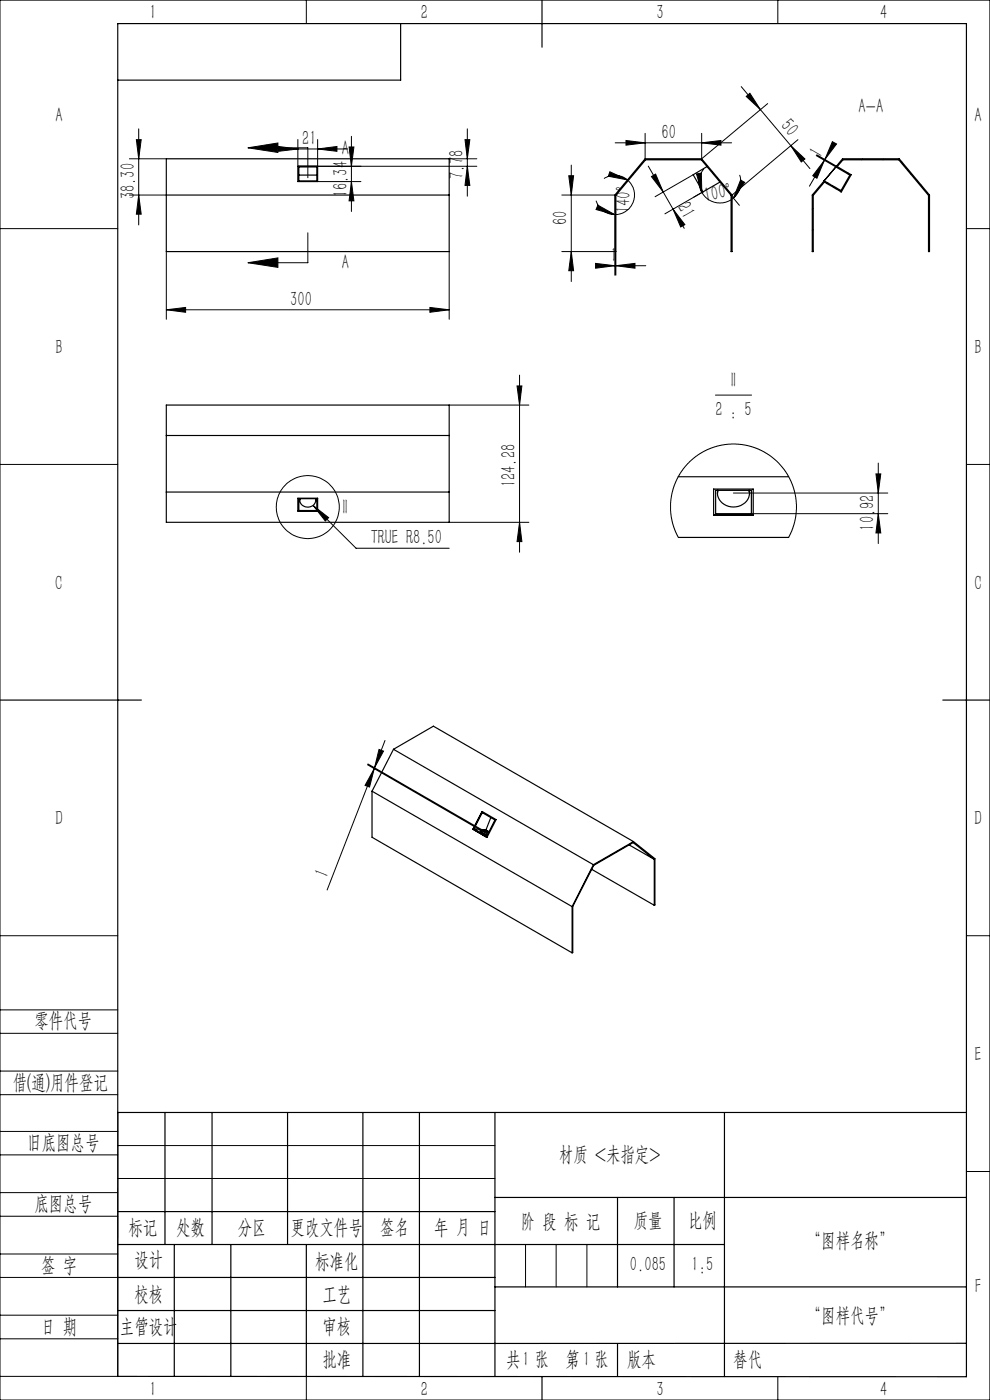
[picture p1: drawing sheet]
<svg xmlns="http://www.w3.org/2000/svg" width="210mm" height="297mm" viewBox="0 0 210 297" stroke-linecap="round" stroke-linejoin="round" font-family="sans-serif">
<g fill="none" stroke="#000" stroke-width=".21">
<path d="M0 0h210v297h-210zM65 0v5M157.2 18.4l4.1 4.8M165 0v5M27.4 33.7h7.9M28.9 29.6h1.1l-.6 4.1zM29.4 27.3v20.4M52.6 31.4l6.3-1.1v2zM52.6 31.4h12.7v6.3M56.8 31.6h16.9M59.1 31.1l4.1 .5-4.1 .5zM63.2 29.6v5.7"/>
<path d="M67.4 38.5h9.2M67.4 31.6l4.1-.5v1zM67.4 29.6v5.7h33.7M74 31.2h1.1l-.6 4.1zM74.5 38.5l.6 4.1h-1.1zM74.5 28.9v16M95.3 33.7h5.8M98.6 29.6h1.1l-.6 4.1zM99.1 35.3l.6 4h-1.1zM99.1 27.3v14.3M120.7 37.3h1l-.5 4.1zM121.2 35v24.7"/>
<path d="M128.1 37.9a4.2 4.2 0 0 1 5 .3M129.4 36.4l3.7 1.8-4.1-.8zM130.5 30.3h24.7M132.8 29.8l4 .5-4 .5zM133.1 38.2a4.2 4.2 0 0 1 1.2 4.6 4.2 4.2 0 0 1-3.9 2.7M136.8 28.3v5.4M137.5 35.2l3.2 5.5M138.2 37.5l.9-.6 1.6 3.8zM147 37.1l-8 4.6M147.7 36.9l1.1-.2 .1 4.1zM148.8 30.3l4.1-.5v1zM149.3 35.8a4.5 4.5 0 0 0-.4 5"/>
<path d="M156.9 37.1a4.3 4.3 0 0 1-1.3 4.9M157.1 38.2l.9 .5-2.4 3.3zM158.3 20.5l.8-.7 2.2 3.4zM161.3 23.2l6.4 7.7M162.8 22l-14 11.7v-5.4M167.7 30.9l4.1 4.9M167.7 30.9l3 2.8-.7 .7zM169.3 29.6l-14 11.8M173.1 33l4.2 2.4M173.2 32.8l4.4 2.5M174.9 34l-3.2 5.5M174.9 34l-1.6 3.8-.9-.5z"/>
<path d="M175 33.8l-.1 .2M176.3 31.6l-1.3 2.2M176.6 30.1l.8 .4-2.4 3.3zM180 36.7l-.2 .2M183 33.7l-.2 .2M187.5 33.7l-.2 .2M191.3 34.4l-.1 .1M193.4 36.8l-.2 .2M195.4 39.3l-.1 .1M0 48.5h25M27.4 41.4h7.9M29.4 41.4l.6 4h-1.1z"/>
<path d="M35.3 53.4v14.3M52.6 55.7l6.3-1v2zM65.3 49.4v6.3h-12.7M95.3 53.4v14.3M119.2 53.4h11.2v5M119.2 41.4h11.2M121.2 53.4l.5 4h-1zM126.3 55.9l4.1 .5-4.1 .5zM126.4 42.6a4.3 4.3 0 0 0 4 2.9M126.8 43.5l3.6 2-4-1.1zM128 56.4h9M130.6 56.4l4.1-.5v1z"/>
<path d="M130.6 53.4v5M140.7 40.7l2.1 3.7M142.8 44.4l2.3 4M142.8 44.4l2.5 3.3-.9 .5zM147.1 41.8l2-1.1-8.1 4.7M148.9 40.8a4.4 4.4 0 0 0 6.7 1.2M155.1 41.4l1.7 2.2M172.5 44.2l-.2 .2M172.5 48.7l-.2 .2M172.5 53.2l-.2 .2M197.2 42l-.2 .2M197.2 46.5l-.2 .2"/>
<path d="M197.2 51l-.2 .1M205 48.5h5M35.3 65.7l4.1-.5v1zM35.3 65.7h60M91.2 65.2l4.1 .5-4.1 .5zM110.2 79.6v37.6M0 98.5h25M95.3 85.9h16.9M109.7 81.9h1l-.5 4zM151.8 83.8h7.6M186.3 98.2v17.1M205 98.5h5"/>
<path d="M66.5 107.3l3.2 2.5-.7 .7zM66.5 107.3l9 9h19.8M95.3 110.8h16.9M110.2 110.8l.5 4.1h-1zM143.9 114l-1.1-2.6-.6-3v-1.8l.3-1.9 .5-1.6 .8-1.9 1.1-1.7 .9-1.1 2.7-2.2 1.6-.8 1.5-.6 1.4-.4 2-.2h1.7l1.8 .3 2 .6 1.5 .7 2.6 1.9 1.4 1.5 1 1.4 1.4 3.1 .4 1.8 .1 1.5v1.7l-.2 1.6-.7 2.2-.7 1.5M155.6 104.6h32.7M159.4 109h28.9M185.8 100.5h1l-.5 4.1zM186.3 109l.5 4.1h-1zM80.4 159l1 .3-2 3.6zM81.7 157.1l-2.3 5.8M78 162.2l25.4 14.7"/>
<path d="M78 162.1l25.4 14.6M79.4 163.1l-1 3.9-1-.4zM79.4 163.1l-10 25.7M79.4 162.9v.2M0 198.5h25M205 198.5h5M0 214.2h25M0 219.2h25M0 232.2h25M0 227.2h25M25 236v56h-25M0 245h25"/>
<path d="M0 240h25M0 258h25M0 253h25M25 243h80M25 250h80M205 248.5h5M0 271h25M0 266h25M0 279h25M111.5 264v9M118 264v9M124.5 264v9"/>
<path d="M0 284h25M65 292.1v4.9M153.7 292h.1M165 292v5"/>
<circle cx="65.3" cy="107.6" r="6.7"/>
</g>
<g fill="none" stroke="#000" stroke-width=".25">
<path d="M85 5v12h-60M115 0v10M35.3 33.7h60v19.7h-60zM63.2 35.3h4.2v3.2h-4.2zM63.4 35.4h3.8v3h-3.8zM63.4 37.1h3.8M136.8 33.7h12l6.5 7.7v12h-.2v-12l-6.3-7.5h-11.9l-6.3 7.5v12h-.2v-12zM150 35.3l-3 1.8 2.1 3.6 3.6-2.1M174.7 38.5h.1M174.8 38.4l.7 .4M174.8 38.4l-.1 .1M175.4 38.9l3 1.8"/>
<path d="M175.5 38.8l2.9 1.6M175.5 38.8l-.1 .1M177.3 35.4l3 1.7-1.9 3.3M177.3 35.4l-2.5 3M177.4 35.3h.1M177.4 35.3l1.3-1.6h12l6.5 7.7v12h-.2v-12l-6.4-7.5h-11.8l-1.2 1.4 3 1.8-2.1 3.6h-.1M177.4 35.3l-5.1 6.1v12h.2v-12l2.4-2.8 .5 .3M177.4 35.3l-.1 .1M35.3 41.4h60M178.4 40.4v.3M35.3 85.9h60v24.9h-60zM35.3 92.4h60"/>
<path d="M35.3 104.4h60M63.2 105.7h4.2v2.7h-4.2zM63.4 105.8h3.8v2.5h-3.8zM63.6 105.8a1.68 1.68 0 0 0 1.7 1.8 1.68 1.68 0 0 0 1.7-1.8M63.6 105.8v.3M66.9 105.8l.1 .3M143.9 101.1h23.4M143.9 114h23.4M151.4 103.7h8.4v5.6h-8.4zM151.8 104h7.6v5h-7.6zM152.3 104a3.3 3.3 0 0 0 4.8 3.2 2.86 2.86 0 0 0 1.8-3.2M152.3 104l-.1 .7"/>
<path d="M158.9 104l.1 .7M0 148.5h30M83.5 159l-4.6 8.8M83.5 159l42.4 24.4M83.5 159l8.4-4.9 42.5 24.4M200 148.5h10M78.9 167.8l42.5 24.5M78.9 167.8v9.8l42.5 24.5M100.3 175.9h.1M100.5 175.8l2.6 .3M101.9 176.2l1.7 .4M102.3 172.2l2.9 1.7-1.9 3.8-3-1.8z"/>
<path d="M102.3 172.4l2.7 1.6-1.7 3.4-2.8-1.6zM103.1 176.1l.6 .4-.9-.3a.77 .77 0 0 0-1 0l.8 .6 .8 .3M104.1 173.5l-1 2.6M133.5 179.2l5.3 3.1M134.4 178.5l4.5 3.7v9.8h-.1M134.4 178.5l-8.5 4.9M121.4 192.3v9.8M125.5 184.4l13.3 7.6M125.9 183.4l-4.5 8.9M138.8 182.3v9.7M138.8 182.3l-4.5-3.6-8.4 4.9-4.4 8.7v9.7l-.1 .1M25 236h180"/>
<path d="M35 236v28M45 236v28M61 236v28M77 236v56M89 236v56M105 236v56M153.7 236v56M25 257h80M105 254h100M131 254v19M143 254v19M25 264h128.7"/>
<path d="M25 271h80M25 278h80M37 264v28M49 264v28M65 264.1v28M105 273h100M25 292l180 .1v-287.1h-180v287M115 292v5M131 285v7M205 285h-180"/>
</g>
<g fill="#000">
<path d="M28.9 29.6h1.1l-.6 4.1zM29.4 41.4l.6 4h-1.1zM74 31.2h1.1l-.6 4.1zM74.5 38.5l.6 4.1h-1.1zM120.7 37.3h1l-.5 4.1zM121.2 53.4l.5 4h-1zM109.7 81.9h1l-.5 4zM110.2 110.8l.5 4.1h-1zM185.8 100.5h1l-.5 4.1zM186.3 109l.5 4.1h-1z"/>
<path d="M52.6 31.4l6.3-1.1v2zM52.6 55.7l6.3-1v2z"/>
<path d="M59.1 31.1l4.1 .5-4.1 .5zM67.4 31.6l4.1-.5v1z"/>
<path d="M99.1 35.3l.6 4h-1.1zM98.6 29.6h1.1l-.6 4.1z"/>
<path d="M132.8 29.8l4 .5-4 .5zM148.8 30.3l4.1-.5v1zM66.5 107.3l2.5 3.2 .7-.7z"/>
<path d="M158.3 20.5l.8-.7 2.2 3.4zM167.7 30.9l3 2.8-.7 .7z"/>
<path d="M176.6 30.1l.8 .4-2.4 3.3zM174.9 34l-1.6 3.8-.9-.5z"/>
<path d="M126.8 43.5l3.6 2-4-1.1zM129.4 36.4l3.7 1.8-4.1-.8z"/>
<path d="M130.6 56.4l4.1-.5v1zM126.3 55.9l4.1 .5-4.1 .5z"/>
<path d="M138.2 37.5l.9-.6 1.6 3.8zM142.8 44.4l2.5 3.3-.9 .5z"/>
<path d="M147.7 36.9l1.1-.2 .1 4.1zM157.1 38.2l.9 .5-2.4 3.3z"/>
<path d="M35.3 65.7l4.1-.5v1zM91.2 65.2l4.1 .5-4.1 .5z"/>
<path d="M79.4 163.1l-1 3.9-1-.4zM80.4 159l1 .3-2 3.6z"/>
</g>
<g font-size="4.4">
<text x="31.7" y="4.1">1</text>
<text x="89.2" y="4.1">2</text>
<text x="139.2" y="4.1">3</text>
<text x="186.7" y="4.1">4</text>
<text x="182.1" y="24">A-A</text>
<text x="11.7" y="25.9">A</text>
<text x="140.3" y="29.4">60</text>
<text x="165.4" y="26.8" transform="rotate(50 165.4 26.8)">50</text>
<text x="206.7" y="25.9">A</text>
<text x="64.1" y="30.7">21</text>
<text x="72.5" y="32.8">A</text>
<text x="174" y="33.8" transform="rotate(-60 174 33.8)">1</text>
<text x="73.7" y="41.9" transform="rotate(-90 73.7 41.9)">16.34</text>
<text x="98.3" y="37.9" transform="rotate(-90 98.3 37.9)">7.78</text>
<text x="28.6" y="42.3" transform="rotate(-90 28.6 42.3)">38.30</text>
<text x="120.3" y="47.8" transform="rotate(-90 120.3 47.8)">60</text>
<text x="133.6" y="45.3" transform="rotate(-88 133.6 45.3)">140°</text>
<text x="143.6" y="44" transform="rotate(60 143.6 44)">21</text>
<text x="149.7" y="42.8" transform="rotate(-11 149.7 42.8)">100°</text>
<text x="72.5" y="57.2">A</text>
<text x="129.5" y="55.5">1</text>
<text x="61.6" y="64.8">300</text>
<text x="11.7" y="75.1">B</text>
<text x="206.7" y="75.1">B</text>
<text x="155.1" y="82.1">II</text>
<text x="151.8" y="88.3">2 : 5</text>
<text x="109.3" y="103.4" transform="rotate(-90 109.3 103.4)">124.28</text>
<text x="72.7" y="109">II</text>
<text x="185.5" y="112.6" transform="rotate(-90 185.5 112.6)">10.92</text>
<text x="78.6" y="115.4">TRUE R8.50</text>
<text x="11.7" y="125.1">C</text>
<text x="206.7" y="125.1">C</text>
<text x="11.7" y="175.1">D</text>
<text x="206.7" y="175.1">D</text>
<text x="69.4" y="186.4" transform="rotate(-69 69.4 186.4)">1</text>
<text x="7.3" y="217.9">零件代号</text>
<text x="206.7" y="225.1">E</text>
<text x="2.7" y="231">借(通)用件登记</text>
<text x="5.8" y="243.7">旧底图总号</text>
<text x="118.6" y="246.2">材质 &lt;未指定&gt;</text>
<text x="7.3" y="256.8">底图总号</text>
<text x="27.2" y="261.8">标记</text>
<text x="37.4" y="261.8">处数</text>
<text x="50.5" y="261.8">分区</text>
<text x="61.7" y="261.8">更改文件号</text>
<text x="80.6" y="261.8">签名</text>
<text x="92.1" y="261.8">年 月 日</text>
<text x="110.5" y="260.4">阶 段 标 记</text>
<text x="134.4" y="260.4">质量</text>
<text x="145.9" y="260.4">比例</text>
<text x="8.7" y="269.8">签 字</text>
<text x="28.5" y="268.7">设计</text>
<text x="66.9" y="269">标准化</text>
<text x="133.6" y="269.7">0.085</text>
<text x="146.7" y="269.7">1:5</text>
<text x="171.2" y="264.6">“图样名称”</text>
<text x="28.5" y="275.9">校核</text>
<text x="68.4" y="275.9">工艺</text>
<text x="206.8" y="274.4">F</text>
<text x="171.2" y="280.6">“图样代号”</text>
<text x="8.7" y="282.9">日 期</text>
<text x="25.4" y="282.9">主管设计</text>
<text x="68.4" y="282.8">审核</text>
<text x="68.4" y="289.9">批准</text>
<text x="107.4" y="289.9">共 张</text>
<text x="110.8" y="289.9">1</text>
<text x="120" y="289.9">第 张</text>
<text x="123.7" y="289.9">1</text>
<text x="133" y="289.9">版本</text>
<text x="155.5" y="289.9">替代</text>
<text x="31.7" y="296.1">1</text>
<text x="89.2" y="296.1">2</text>
<text x="139.2" y="296.1">3</text>
<text x="186.7" y="296.1">4</text>
</g>
</svg>
